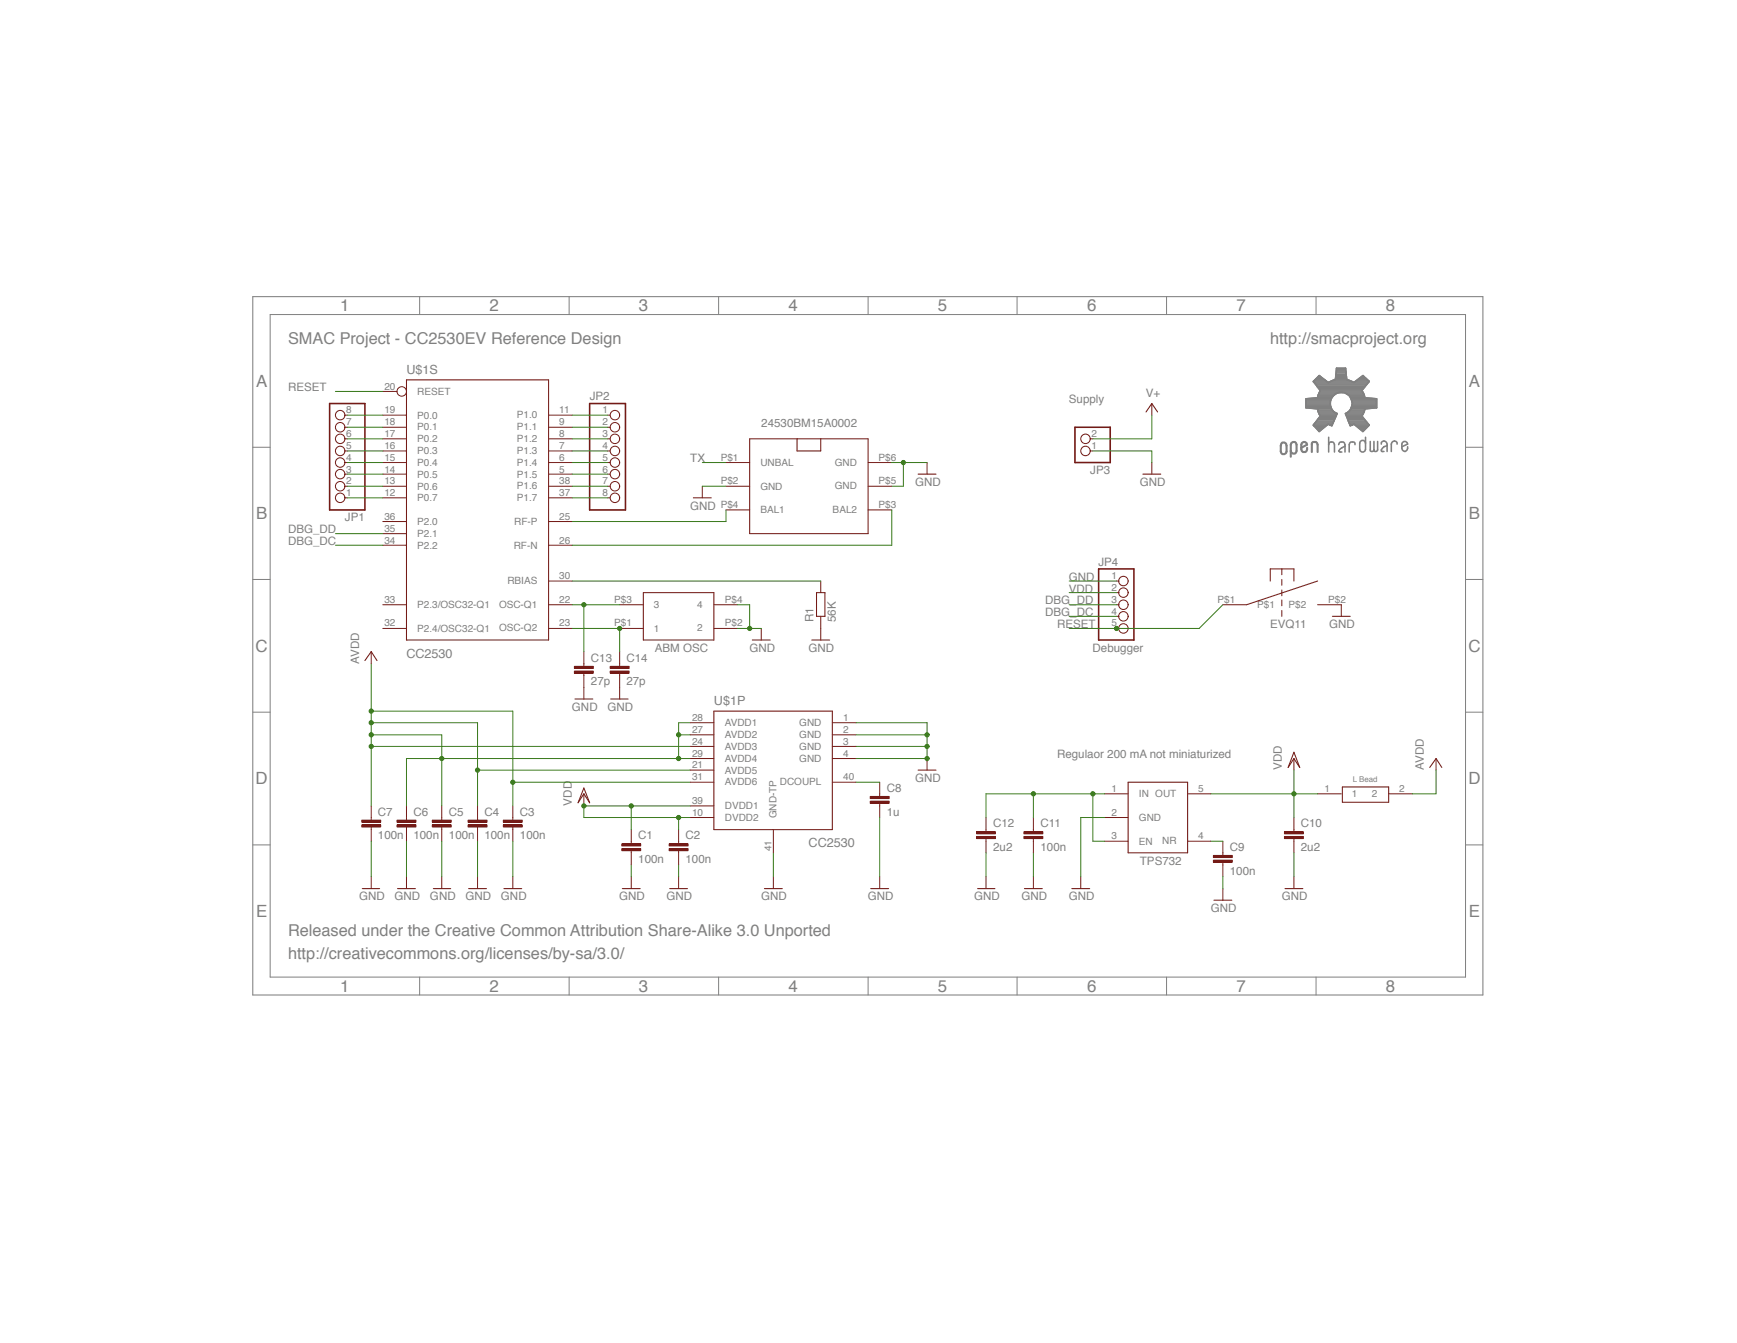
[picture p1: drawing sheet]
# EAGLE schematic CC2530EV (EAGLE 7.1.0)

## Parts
C1  100n  C-EUC0402  [C0402]
C2  100n  C-EUC0402  [C0402]
C3  100n  C-EUC0402  [C0402]
C4  100n  C-EUC0402  [C0402]
C5  100n  C-EUC0402  [C0402]
C6  100n  C-EUC0402  [C0402]
C7  100n  C-EUC0402  [C0402]
C8  1u  C-EUC0402  [C0402]
C9  100n  C-EUC0402  [C0402]
C10  2u2  C-EUC0402  [C0402]
C11  100n  C-EUC0402  [C0402]
C12  2u2  C-EUC0402  [C0402]
C13  27p  C-EUC0402  [C0402]
C14  27p  C-EUC0402  [C0402]
GOLD_ORB_SM1  OSHWLOGO_GOLD_ORB_SM  [OSHW2]
JP1  PINHD-1X8  [1X08]
JP2  PINHD-1X8  [1X08]
JP3  PINHD-1X2  [1X02]
JP4  PINHD-1X5  [1X05]
L-BEAD  L-BEAD  [L-BEAD]
R1  56K  R-EU_R0402  [R0402]
U$1  CC2530  [QFN50P600X600X100-41N]
U$2  24530BM15A0002  [24530BM15A0002]
U$3  TPS732XX  [SOT23]
U$4  XTAL32M  [2.5X2X0.5]
U$5  PUSH_BOT  [EVQ_11_TH]

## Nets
DBG_DC: JP4.4 U$1.34(P2.2)
DBG_DD: JP4.3 U$1.35(P2.1)
GND: C1.2 C2.2 C3.2 C4.2 C5.2 C6.2 C7.2 C8.2 C9.2 C10.2 C11.2 C12.2 C13.2 C14.2 JP3.1 JP4.1 R1.1 U$1.1(GND) U$1.2(GND) U$1.3(GND) U$1.4(GND) U$1.41(GND-TP) U$2.P$2(GND) U$2.P$5(GND) U$2.P$6(GND) U$3.2(GND) U$4.P$2 U$4.P$4 U$5.P$2
N$1: C8.1 U$1.40(DCOUPL)
N$2: R1.2 U$1.30(RBIAS)
N$3: U$1.25(RF-P) U$2.P$4(BAL1)
N$4: U$1.26(RF-N) U$2.P$3(BAL2)
N$6: C9.1 U$3.4(NR)
N$7: C14.1 U$1.23(OSC-Q2) U$4.P$1
N$8: C13.1 U$1.22(OSC-Q1) U$4.P$3
N$9: JP1.1 U$1.12(P0.7)
N$10: JP1.2 U$1.13(P0.6)
N$11: JP1.3 U$1.14(P0.5)
N$12: JP1.4 U$1.15(P0.4)
N$13: JP1.5 U$1.16(P0.3)
N$14: JP1.6 U$1.17(P0.2)
N$15: JP1.7 U$1.18(P0.1)
N$16: JP1.8 U$1.19(P0.0)
N$17: JP2.1 U$1.11(P1.0)
N$18: JP2.2 U$1.9(P1.1)
N$19: JP2.3 U$1.8(P1.2)
N$20: JP2.4 U$1.7(P1.3)
N$21: JP2.5 U$1.6(P1.4)
N$22: JP2.6 U$1.5(P1.5)
N$23: JP2.7 U$1.38(P1.6)
N$24: JP2.8 U$1.37(P1.7)
RESET: JP4.5 U$1.20(RESET) U$5.P$1
TX: U$2.P$1(UNBAL)
V+: C11.1 C12.1 JP3.2 U$3.1(IN) U$3.3(EN)
VCC: C3.1 C4.1 C5.1 C6.1 C7.1 L-BEAD.2 U$1.21(AVDD5) U$1.24(AVDD3) U$1.27(AVDD2) U$1.28(AVDD1) U$1.29(AVDD4) U$1.31(AVDD6) ; supply symbol labelled AVDD
VDD: C1.1 C2.1 C10.1 JP4.2 L-BEAD.1 U$1.10(DVDD2) U$1.39(DVDD1) U$3.5(OUT)
Unconnected: U$1.32(P2.4/OSC32-Q1) U$1.33(P2.3/OSC32-Q1) U$1.36(P2.0)

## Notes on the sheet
- SMAC Project - CC2530EV Reference Design | http://smacproject.org
- Supply
- Debugger
- Regulaor 200 mA not miniaturized
- Released under the Creative Common Attribution Share-Alike 3.0 Unported
- http://creativecommons.org/licenses/by-sa/3.0/
